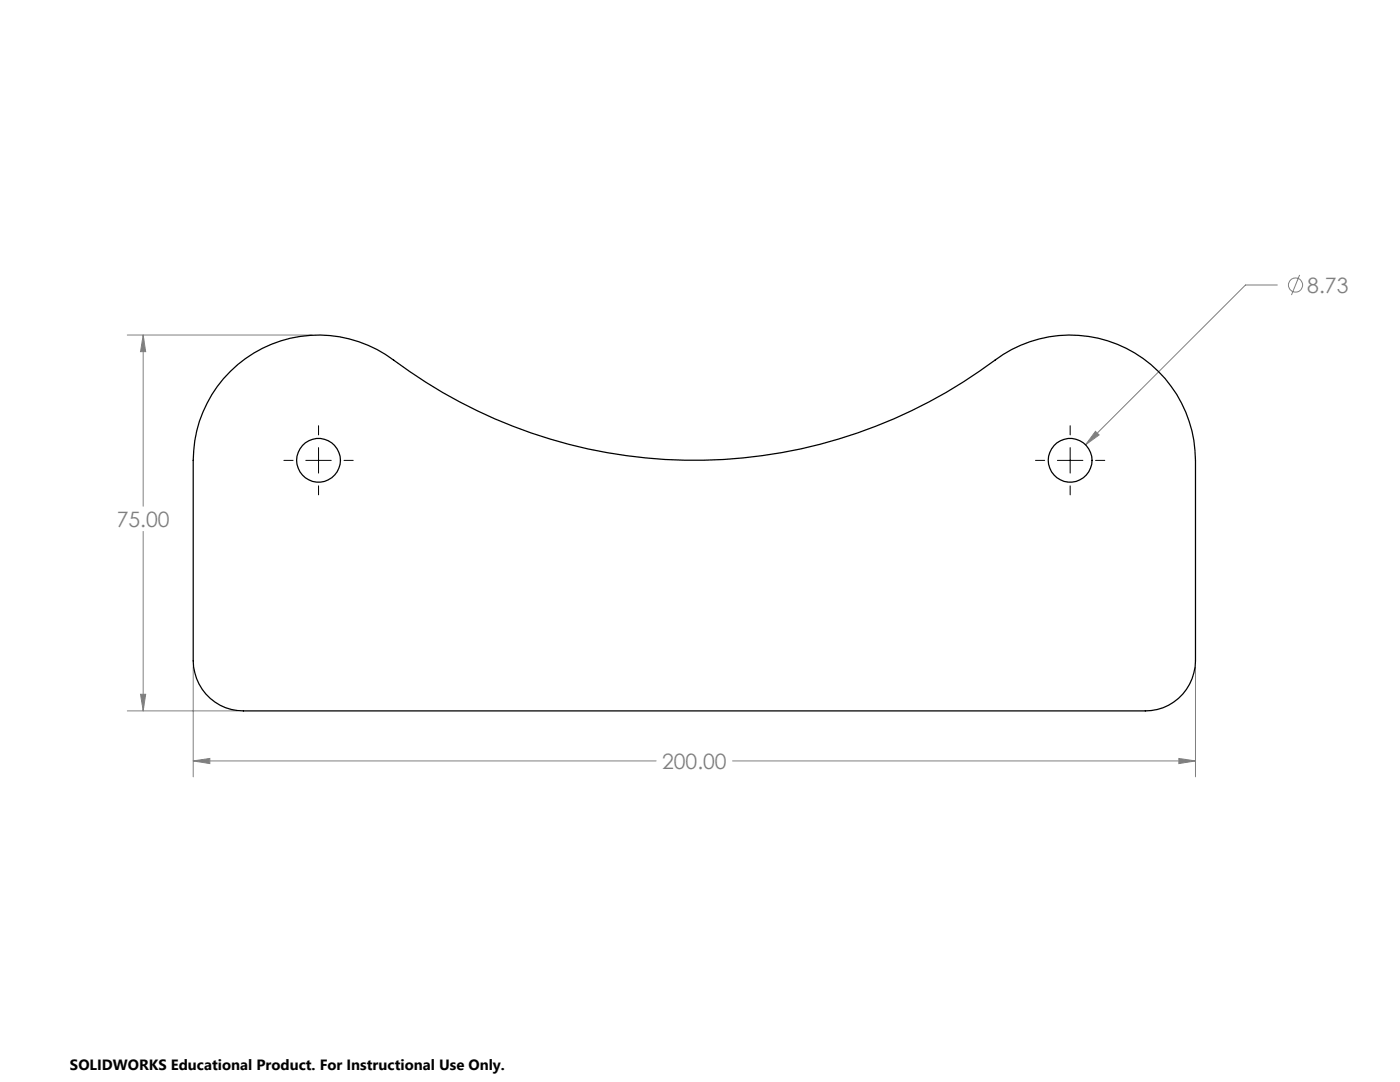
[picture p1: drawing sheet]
<svg xmlns="http://www.w3.org/2000/svg" width="279mm" height="216mm" viewBox="0 0 279 216" stroke-linecap="round" stroke-linejoin="round" font-family="sans-serif">
<g fill="none" stroke="#808080" stroke-width=".2">
<path d="M254.9 56.9h-6.3l-32 31.9M259.4 54.9l-1.7 4M25.4 66.9h36.9M28.6 66.9l.5 3.3h-1.1zM28.6 66.9v34.1M218.6 86.1l.8 .7-2.8 2zM28.6 106v35.9M28 138.5h1.1l-.5 3.4zM38.6 133.1v21.9M238.6 133.1v21.9M25.4 141.9h21.9M38.6 151.8l3.3-.5v1.1z"/>
<path d="M38.6 151.8h92.4M146.2 151.8h92.4M235.3 151.3l3.3 .5-3.3 .6z"/>
<circle cx="258.6" cy="56.9" r="1.41"/>
</g>
<path d="M56.7 91.9h1.8M61 91.9h5.1M63.6 84.9v1.9M63.6 89.3v5.1M63.6 96.9v1.8M68.7 91.9h1.8M206.7 91.9h1.8M211 91.9h5.1M213.6 84.9v1.9M213.6 89.3v5.1M213.6 96.9v1.8M218.7 91.9h1.8" fill="none" stroke="#000" stroke-width=".2"/>
<path d="M38.6 151.8l3.3-.5v1.1zM235.3 151.3l3.3 .5-3.3 .6zM28.6 66.9l.5 3.3h-1.1zM28 138.5h1.1l-.5 3.4zM218.6 86.1l-2 2.7 2.8-2z" fill="#808080"/>
<g fill="none" stroke="#000" stroke-width=".25">
<path d="M46 74.1a25 25 0 0 1 32.6-2.2 100.3 100.3 0 0 0 121.6-1.2 25 25 0 0 1 38.4 21.2v40a10 10 0 0 1-10 10h-180a10 10 0 0 1-10-10v-40a25 25 0 0 1 7.4-17.8z"/>
<circle cx="63.6" cy="91.9" r="4.4"/>
<circle cx="213.6" cy="91.9" r="4.4"/>
</g>
<g font-size="4.2" fill="#808080">
<text x="260.9" y="58.4">8.73</text>
<text x="23.3" y="105.1">75.00</text>
<text x="132.1" y="153.4">200.00</text>
</g>
<text font-size="3" x="14" y="213.5">SOLIDWORKS Educational Product. For Instructional Use Only.</text>
</svg>
